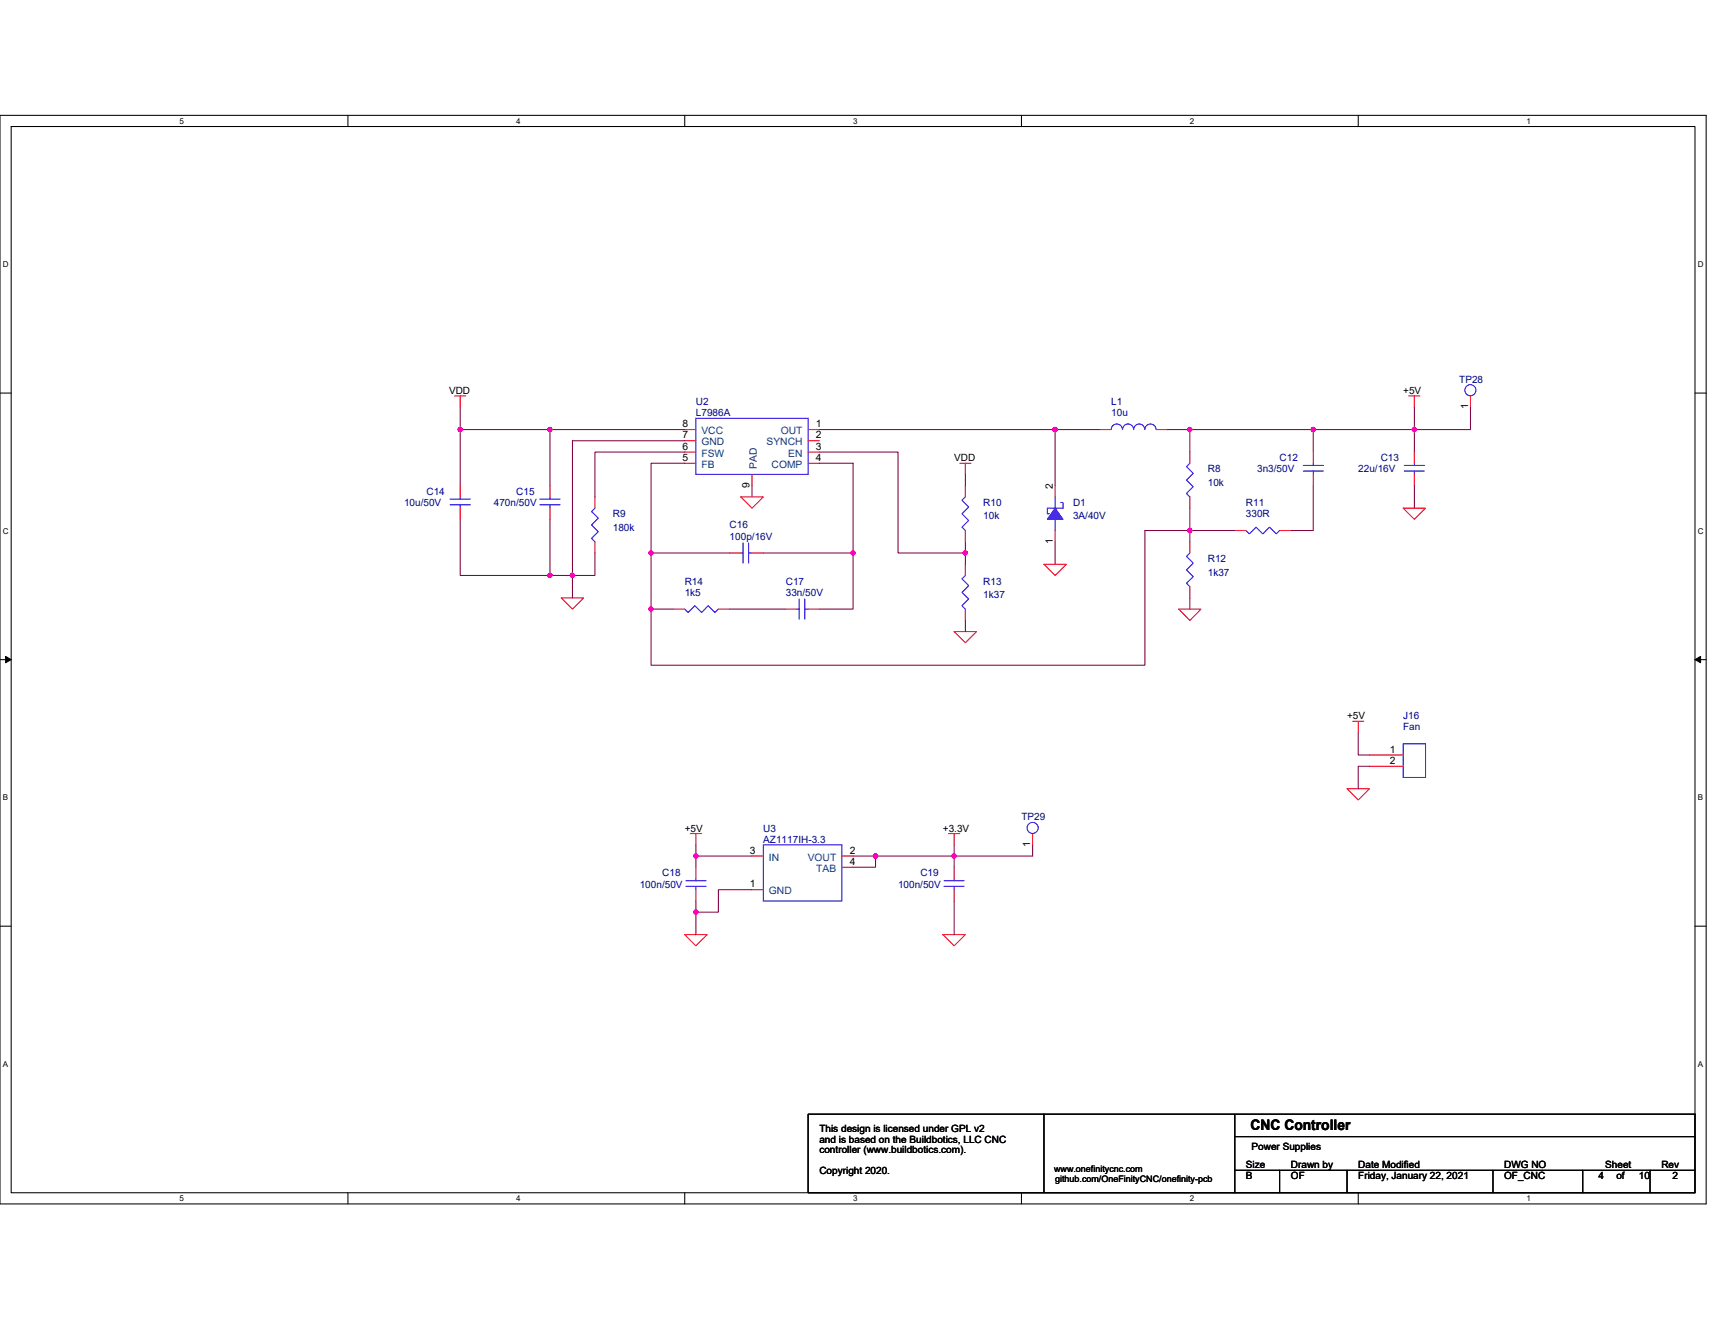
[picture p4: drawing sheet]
<svg xmlns="http://www.w3.org/2000/svg" width="279mm" height="216mm" viewBox="0 0 279 216" stroke-linecap="round" stroke-linejoin="round" font-family="sans-serif">
<path d="M0 18.8h278v177.4h-278zM1.8 20.6h274.3v173.8h-274.3z" fill="none" stroke="#000" stroke-width=".17"/>
<g fill="#fff">
<path d="M29.3 19h.7v1.4h-.7z"/>
<path d="M29.3 194.5h.7v1.5h-.7z"/>
</g>
<path d="M56.7 18.8v1.8M56.7 194.4v1.8" fill="none" stroke="#000" stroke-width=".17"/>
<g fill="#fff">
<path d="M84.1 19h.7v1.4h-.7z"/>
<path d="M84.1 194.5h.7v1.5h-.7z"/>
</g>
<path d="M111.5 18.8v1.8M111.5 194.4v1.8" fill="none" stroke="#000" stroke-width=".17"/>
<g fill="#fff">
<path d="M139 19h.7v1.4h-.7z"/>
<path d="M139 194.5h.7v1.5h-.7z"/>
</g>
<path d="M166.4 18.8v1.8M166.4 194.4v1.8" fill="none" stroke="#000" stroke-width=".17"/>
<g fill="#fff">
<path d="M193.8 19h.8v1.4h-.8z"/>
<path d="M193.8 194.5h.8v1.5h-.8z"/>
</g>
<path d="M221.3 18.8v1.8M221.3 194.4v1.8" fill="none" stroke="#000" stroke-width=".17"/>
<g fill="#fff">
<path d="M248.7 19h.7v1.4h-.7z"/>
<path d="M248.7 194.5h.7v1.5h-.7z"/>
<path d="M.5 42.3h.9v1.5h-.9z"/>
<path d="M276.6 42.3h1v1.5h-1z"/>
<path d="M.5 85.8h.9v1.4h-.9z"/>
<path d="M276.6 85.8h1v1.4h-1z"/>
</g>
<path d="M0 64.1h1.8M276.1 64.1h1.9" fill="none" stroke="#000" stroke-width=".17"/>
<g fill="#fff">
<path d="M.5 129.2h.8v1.5h-.8z"/>
<path d="M276.6 129.2h.9v1.5h-.9z"/>
</g>
<path d="M0 107.5h1.8M276.1 107.5h1.9" fill="none" stroke="#000" stroke-width=".17"/>
<path d="M.9 107l.9 .5-.9 .5zM276.1 107.5l1-.5v1z" fill="#000" stroke="#000" stroke-width=".16"/>
<g fill="#fff">
<path d="M.5 172.6h.8v1.5h-.8z"/>
<path d="M276.6 172.6h.9v1.5h-.9z"/>
</g>
<path d="M0 150.9h1.8M276.1 150.9h1.9M170.1 181.5h-38.4v12.9h38.4M170.1 181.5h31.1v12.9h-31.1zM201.2 181.5h74.9v12.9h-74.9M201.2 190.7h74.9M201.2 185.2h74.9M208.5 190.7v3.7M219.5 190.7v3.7M243.2 190.7v3.7M257.9 190.7v3.7M268.8 190.7v3.7" fill="none" stroke="#000" stroke-width=".17"/>
<g fill="none" stroke="#f00" stroke-width=".17">
<path d="M74.1 64.5h1.8M75 64.5v1.8M75 79.1v1.9M89.6 79.1v1.9M111.5 70h1.9M111.5 71.8h1.9M111.5 73.7h1.9M111.5 75.5h1.9M122.5 77.3v1.8M131.7 75.5h1.8M131.7 73.7h1.8M131.7 71.8h1.8"/>
<path d="M131.7 70h1.8M156.4 75.5h1.8M157.3 75.5v1.8M157.3 79.1v1.9M171.9 79.1v1.9M179.2 70h1.8M188.4 70h1.8M193.8 73.7v1.8M214 73.7v1.8M214 77.3v1.8M229.5 64.5h1.8M230.4 64.5v1.8"/>
<path d="M230.4 73.7v1.8M230.4 77.3v1.8M239.6 64.5v1.8M75 82.8v1.8M89.6 82.8v1.8M91.4 97.4h3.7l-1.8 1.9zM96.9 88.3v1.8M96.9 81v1.8M109.7 99.3h1.8M117 99.3h1.9M118.9 90.1h1.8M120.7 81h3.7l-1.9 1.8z"/>
<path d="M122.5 90.1h1.9M128 99.3h1.8M131.7 99.3h1.8M157.3 86.4v1.9M157.3 99.3v1.8M157.3 91.9v1.9M170.1 91.9h3.6l-1.8 1.9zM171.9 86.4v1.9M192 99.3h3.7l-1.9 1.8zM193.8 81v1.8M193.8 95.6v1.8M193.8 88.3v1.8"/>
<path d="M201.2 86.4h1.8M208.5 86.4h1.8M228.6 82.8h3.6l-1.8 1.8zM155.4 102.9h3.7l-1.8 1.8zM220.4 117.5h1.8M221.3 117.5v1.9M112.5 135.8h1.8M113.4 135.8v1.9M122.5 139.5h1.9M137.2 139.5h1.8M154.5 135.8h1.9M155.4 135.8v1.9"/>
<path d="M168.2 135.8v1.9M219.5 128.5h3.6l-1.8 1.8zM223.1 123h5.5M223.1 124.9h5.5M111.5 152.3h3.7l-1.8 1.8zM113.4 141.3v1.9M113.4 145v1.8M122.5 145h1.9M137.2 141.3h1.8M153.6 152.3h3.7l-1.9 1.8zM155.4 141.3v1.9M155.4 145v1.8"/>
</g>
<g fill="none" stroke="#00f" stroke-width=".17">
<path d="M113.4 68.2h18.3v9.1h-18.3zM181 70a.91 .91 0 0 1 .9-.9 .91 .91 0 0 1 1 .9 .91 .91 0 0 1 .9-.9 .91 .91 0 0 1 .9 .9M184.7 70a.9 .9 0 0 1 .9-.9 .9 .9 0 0 1 .9 .9M186.5 70a.91 .91 0 0 1 .9-.9 .91 .91 0 0 1 .9 .9M193.8 75.5l-.5 .5 1.1 1.1-1.1 1.1 1.1 1.1-1.1 1.1 .5 .6M212.3 76.8h3.3M212.3 75.8h3.3M214 75.5v.3M214 76.8v.5M228.8 76.8h3.3M228.8 75.8h3.3M230.4 75.5v.3"/>
<path d="M230.4 76.8v.5M73.3 82.3h3.3M73.3 81.3h3.3M75 81v.3M75 82.3v.5M87.9 82.3h3.3M87.9 81.3h3.3M89.6 81v.3M89.6 82.3v.5M96.9 82.8l-.5 .6 1.1 1-1.1 1.1 1.1 1.1-1.1 1.1 .5 .6M111.5 99.3l.6 .5 1.1-1.1 1.1 1.1 1.1-1.1 1.1 1.1 .5-.5M120.7 90.1h.4"/>
<path d="M121.1 88.5v3.3M122 88.5v3.3M122 90.1h.5M129.8 99.3h.4M130.2 97.6v3.3M131.1 97.6v3.3M131.1 99.3h.6M157.3 81l-.6 .5 1.1 1.1-1.1 1.1 1.1 1.1-1.1 1.1 .6 .5M157.3 93.8l-.6 .5 1.1 1.1-1.1 1.1 1.1 1.1-1.1 1.1 .6 .6M171.9 84.6v1.8M171.9 81v1.8M172.8 81.9h.4v.9h-2.6v.9h.4"/>
<path d="M193.8 90.1l-.5 .6 1.1 1.1-1.1 1.1 1.1 1.1-1.1 1 .5 .6M203 86.4l.5 .6 1.1-1.1 1.1 1.1 1.1-1.1 1.1 1.1 .6-.6M124.4 137.7h12.8v9.1h-12.8zM228.6 121.2h3.6v5.5h-3.6zM111.7 144.4h3.3M111.7 143.5h3.3M113.4 143.2v.3M113.4 144.4v.6M153.8 144.4h3.3M153.8 143.5h3.3M155.4 143.2v.3M155.4 144.4v.6"/>
<circle cx="239.5" cy="63.6" r=".9"/>
<circle cx="168.2" cy="134.9" r=".9"/>
</g>
<path d="M171.9 82.8l1.3 1.8h-2.6z" fill-rule="evenodd" fill="#00f" stroke="#00f" stroke-width=".17"/>
<g fill="none" stroke="#800040" stroke-width=".17">
<path d="M75 66.3v3.7M75 70v9.1M75 70h14.6M89.6 70h21.9M89.6 70v9.1M111.5 71.8h-18.2v22M111.5 73.7h-14.6v7.3M111.5 75.5h-5.4v14.6M122.5 79.1v1.9M133.5 73.7h12.8v16.4h11M133.5 70h38.4M133.5 75.5h5.5v14.6h-14.6"/>
<path d="M157.3 77.3v1.8M179.2 70h-7.3v9.1M190.2 70h3.6v3.7M193.8 70h20.2M214 79.1v7.3h-3.7M214 70v3.7M214 70h16.4v3.7M230.4 79.1v3.7M230.4 66.3v3.7h9.2v-3.7M75 84.6v9.2h14.6M89.6 93.8h3.7M89.6 84.6v9.2"/>
<path d="M93.3 93.8v3.6M96.9 90.1v3.7h-3.6M106.1 90.1v9.2h3.6M106.1 90.1h12.8M118.9 99.3h9.1M139 90.1v9.2h-5.5M157.3 88.3v1.8M157.3 90.1v1.8M171.9 88.3v3.6M193.8 97.4v1.9M193.8 82.8v3.6M193.8 86.4h-7.3v22h-80.4v-9.1"/>
<path d="M193.8 86.4v1.9M193.8 86.4h7.4M157.3 101.1v1.8M221.3 119.4v3.6h1.8M113.4 137.7v1.8M113.4 139.5v1.8M113.4 139.5h9.1M139 139.5h3.6M155.4 139.5v1.8M155.4 137.7v1.8M155.4 139.5h-12.8v1.8h-3.6M168.2 137.7v1.8h-12.8"/>
<path d="M223.1 124.9h-1.8v3.6M113.4 146.8v1.8M113.4 148.6v3.7M122.5 145h-5.5v3.6h-3.6M155.4 146.8v5.5"/>
</g>
<g fill="#f0f" stroke="#f0f" stroke-width=".17">
<circle cx="93.2" cy="93.8" r=".35"/>
<circle cx="89.6" cy="93.8" r=".35"/>
<circle cx="89.6" cy="70" r=".35"/>
<circle cx="75" cy="70" r=".35"/>
<circle cx="106.1" cy="90.1" r=".35"/>
<circle cx="139" cy="90.1" r=".35"/>
<circle cx="106.1" cy="99.2" r=".35"/>
<circle cx="157.3" cy="90.1" r=".35"/>
<circle cx="171.9" cy="70" r=".35"/>
<circle cx="193.8" cy="86.4" r=".36"/>
<circle cx="193.8" cy="70" r=".35"/>
<circle cx="214" cy="70" r=".36"/>
<circle cx="230.4" cy="70" r=".35"/>
<circle cx="113.4" cy="139.5" r=".36"/>
<circle cx="113.4" cy="148.6" r=".36"/>
<circle cx="142.6" cy="139.5" r=".35"/>
<circle cx="155.4" cy="139.5" r=".36"/>
</g>
<text font-size="2.4" x="203.7" y="184.1">CNC Controller</text>
<g font-size="1.7">
<text x="111.2" y="69.6">8</text>
<text x="111.2" y="71.4">7</text>
<text x="132.9" y="71.4">2</text>
<text x="132.9" y="69.6">1</text>
<text x="239.2" y="66.7" transform="rotate(-90 239.2 66.7)">1</text>
<text x="111.2" y="73.3">6</text>
<text x="111.2" y="75.1">5</text>
<text x="132.9" y="75.1">4</text>
<text x="132.9" y="73.3">3</text>
<text x="122.1" y="79.5" transform="rotate(-90 122.1 79.5)">9</text>
<text x="171.5" y="79.7" transform="rotate(-90 171.5 79.7)">2</text>
<text x="171.5" y="88.6" transform="rotate(-90 171.5 88.6)">1</text>
<text x="226.4" y="122.6">1</text>
<text x="226.4" y="124.5">2</text>
<text x="122.2" y="139.1">3</text>
<text x="138.4" y="139.1">2</text>
<text x="138.4" y="140.9">4</text>
<text x="167.9" y="138" transform="rotate(-90 167.9 138)">1</text>
<text x="122.2" y="144.6">1</text>
</g>
<g font-size="1.7" fill="#004080">
<text x="114.3" y="70.7">VCC</text>
<text x="127.2" y="70.7">OUT</text>
<text x="114.3" y="72.6">GND</text>
<text x="114.3" y="74.4">FSW</text>
<text x="114.3" y="76.2">FB</text>
<text x="123.3" y="76.4" transform="rotate(-90 123.3 76.4)">PAD</text>
<text x="124.9" y="72.6">SYNCH</text>
<text x="125.7" y="76.2">COMP</text>
<text x="128.4" y="74.4">EN</text>
<text x="125.3" y="140.2">IN</text>
<text x="131.6" y="140.2">VOUT</text>
<text x="133" y="142">TAB</text>
<text x="125.3" y="145.7">GND</text>
</g>
<g font-size="1.6">
<text x="73.2" y="64.2">VDD</text>
<text x="228.6" y="64.2">+5V</text>
<text x="155.4" y="75.1">VDD</text>
<text x="219.5" y="117.2">+5V</text>
<text x="111.5" y="135.5">+5V</text>
<text x="153.6" y="135.5">+3.3V</text>
<text x="133.5" y="184.5">This design is licensed under GPL v2</text>
<text x="133.5" y="186.2">and is based on the Buildbotics, LLC CNC</text>
<text x="133.5" y="187.9">controller (www.buildbotics.com).</text>
<text x="133.5" y="191.3">Copyright 2020.</text>
<text x="203" y="190.4">Size</text>
<text x="203.9" y="187.4">Power Supplies</text>
<text x="210.3" y="190.4">Drawn by</text>
<text x="221.3" y="190.4">Date Modified</text>
<text x="245" y="190.4">DWG NO</text>
<text x="261.5" y="190.4">Sheet</text>
<text x="270.7" y="190.4">Rev</text>
<text x="203" y="192.2">B</text>
<text x="210.3" y="192.2">OF</text>
<text x="221.3" y="192.2">Friday, January 22, 2021</text>
<text x="245" y="192.2">OF_CNC</text>
<text x="260.4" y="192.2">4</text>
<text x="263.3" y="192.2">of</text>
<text x="267" y="192.2">10</text>
<text x="272.5" y="192.2">2</text>
</g>
<g font-size="1.6" fill="#000080">
<text x="113.4" y="66">U2</text>
<text x="181" y="66">L1</text>
<text x="237.7" y="62.3">TP28</text>
<text x="113.4" y="67.8">L7986A</text>
<text x="181" y="67.8">10u</text>
<text x="196.8" y="77">R8</text>
<text x="204.8" y="77">3n3/50V</text>
<text x="208.5" y="75.1">C12</text>
<text x="221.3" y="77">22u/16V</text>
<text x="224.9" y="75.1">C13</text>
<text x="65.8" y="82.4">10u/50V</text>
<text x="69.5" y="80.6">C14</text>
<text x="80.5" y="82.4">470n/50V</text>
<text x="84.1" y="80.6">C15</text>
<text x="160.2" y="82.4">R10</text>
<text x="174.8" y="82.4">D1</text>
<text x="196.8" y="79.2">10k</text>
<text x="203" y="82.4">R11</text>
<text x="99.8" y="84.3">R9</text>
<text x="99.8" y="86.5">180k</text>
<text x="118.9" y="86.1">C16</text>
<text x="118.9" y="87.9">100p/16V</text>
<text x="160.2" y="84.6">10k</text>
<text x="174.8" y="84.6">3A/40V</text>
<text x="203" y="84.3">330R</text>
<text x="111.5" y="95.2">R14</text>
<text x="128" y="95.2">C17</text>
<text x="160.2" y="95.2">R13</text>
<text x="196.8" y="91.6">R12</text>
<text x="196.8" y="93.8">1k37</text>
<text x="111.5" y="97.1">1k5</text>
<text x="128" y="97.1">33n/50V</text>
<text x="160.2" y="97.5">1k37</text>
<text x="228.6" y="117.2">J16</text>
<text x="228.6" y="119">Fan</text>
<text x="124.4" y="135.5">U3</text>
<text x="124.4" y="137.3">AZ1117IH-3.3</text>
<text x="166.4" y="133.6">TP29</text>
<text x="107.9" y="142.8">C18</text>
<text x="149.9" y="142.8">C19</text>
<text x="104.2" y="144.6">100n/50V</text>
<text x="146.3" y="144.6">100n/50V</text>
</g>
<g font-size="1.5">
<text x="171.7" y="190.9">www.onefinitycnc.com</text>
<text x="171.9" y="192.6">github.com/OneFinityCNC/onefinity-pcb</text>
</g>
<g font-size="1.3">
<text x="29.3" y="20.2">5</text>
<text x="84.1" y="20.2">4</text>
<text x="139" y="20.2">3</text>
<text x="193.8" y="20.2">2</text>
<text x="248.7" y="20.2">1</text>
<text x=".5" y="43.5">D</text>
<text x="276.6" y="43.5">D</text>
<text x=".5" y="87">C</text>
<text x="276.6" y="87">C</text>
<text x=".5" y="130.4">B</text>
<text x="276.6" y="130.4">B</text>
<text x=".5" y="173.8">A</text>
<text x="276.6" y="173.8">A</text>
<text x="29.3" y="195.7">5</text>
<text x="84.1" y="195.7">4</text>
<text x="139" y="195.7">3</text>
<text x="193.8" y="195.7">2</text>
<text x="248.7" y="195.7">1</text>
</g>
</svg>
